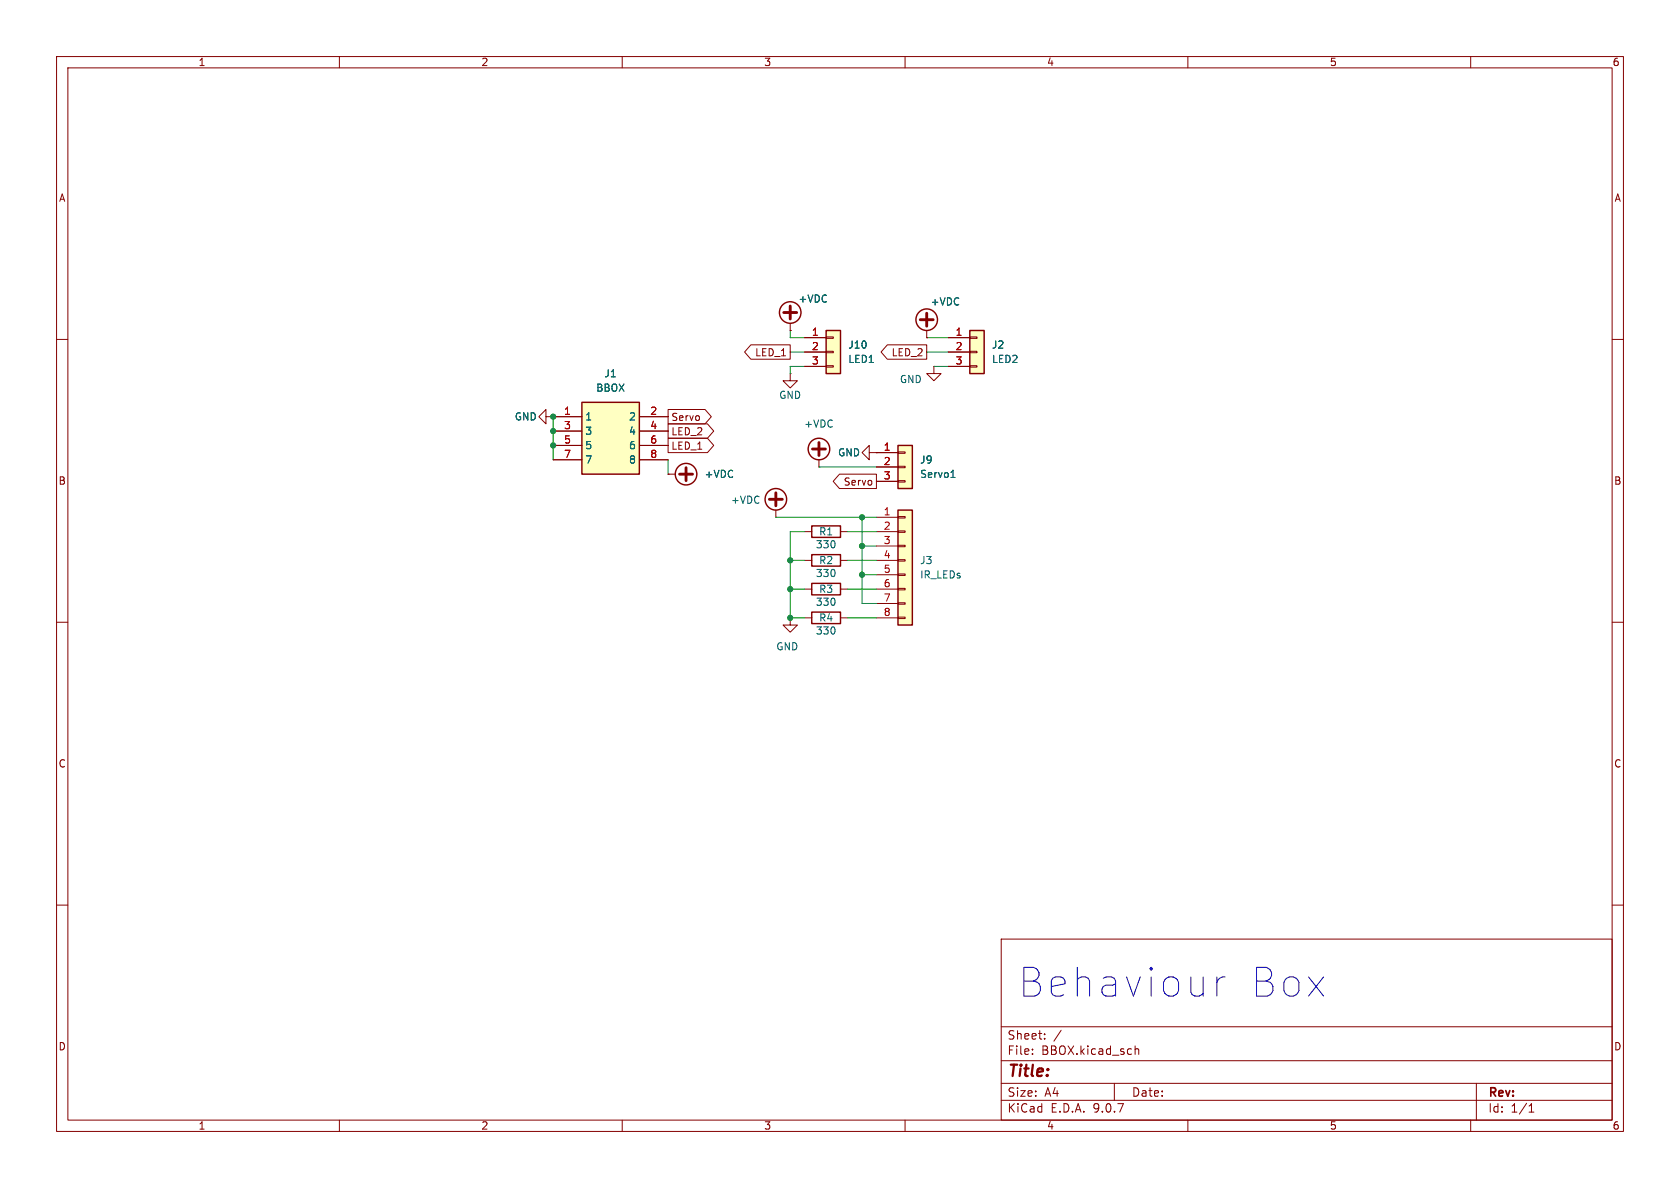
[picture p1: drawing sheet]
<svg xmlns="http://www.w3.org/2000/svg" width="297mm" height="210mm" viewBox="0 0 297 210" stroke-linecap="round" stroke-linejoin="round" font-family="sans-serif">
<g fill="none" stroke="#840000" stroke-width=".18">
<path d="M10 10h277v190h-277zM12 12h273v186h-273zM60 10v2M110 10v2M160 10v2M210 10v2M260 10v2M139.7 58.4h.1M139.7 57.2v1.2M10 60h2M96.5 73.7v-1.3l-1.3 1.3 1.3 1.2v-1.2h1.3M97.8 73.7h.1"/>
<path d="M165.1 64.8v1.2h1.3l-1.3 1.3-1.3-1.3h1.3M165.1 64.8h.1M285 60h2M10 110h2M285 110h2M10 160h2M177 166h108v32h-108zM285 160h2M60 198v2M110 198v2M160 198v2M177 194.5h108"/>
<path d="M177 191.5h108M177 187.5h108M177 181.5h108M182.5 186.3v.1M182.5 185.5v.1M184.7 183.6v.1M184.7 182.8v.1M187.6 182.1l-1.3 2M197 191.5v3M200.7 184.9v1.5M200.7 185.5l.2-.1 .3 .1 .1 .9M210 198v2"/>
<path d="M260 198v2M261 191.5v6.5M270.3 196.6h.9M270.3 195.5l.4-.4v1.5"/>
</g>
<path d="M138.6 55.2h2.2M139.7 54.1v2.3" fill="none" stroke="#840000" stroke-width=".51"/>
<circle cx="139.7" cy="55.2" r="1.9" fill="none" stroke="#840000" stroke-width=".25"/>
<path d="M102.9 71.1h10.1v12.7h-10.1z" fill="#ffffc2"/>
<g fill="none" stroke="#840000" stroke-width=".25">
<path d="M102.9 71.1h10.1v12.7h-10.1z"/>
<circle cx="163.8" cy="56.5" r="1.9"/>
</g>
<path d="M163.8 59.7h.1M163.8 58.4v1.3M97.8 73.7h5.1M97.8 76.2h5.1M97.8 78.7h5.1M113 73.7h5.1M113 76.2h5.1M113 78.7h5.1M97.8 81.3h5.1M113 81.3h5.1M153.7 80v-1.3l-1.3 1.3 1.3 1.3v-1.3h1.2M154.9 80h.1" fill="none" stroke="#840000" stroke-width=".18"/>
<path d="M162.7 56.5h2.3M163.8 55.4v2.3" fill="none" stroke="#840000" stroke-width=".51"/>
<path d="M158.7 78.7h2.6v7.7h-2.6z" fill="#ffffc2"/>
<path d="M158.7 78.7h2.6v7.7h-2.6zM143.5 93h5.1v2h-5.1zM143.5 98h5.1v2.1h-5.1zM143.5 103.1h5.1v2.1h-5.1z" fill="none" stroke="#840000" stroke-width=".25"/>
<path d="M158.7 79.9h1.3v.2h-1.3zM142.2 94h1.3M142.2 99.1h1.3M148.6 94h1.3M148.6 99.1h1.3M154.9 80h3.8M154.9 82.6h3.8M154.9 85.1h3.8M158.7 82.4h1.3v.3h-1.3zM158.7 85h1.3v.2h-1.3zM142.2 104.1h1.3M148.6 104.1h1.3" fill="none" stroke="#840000" stroke-width=".18"/>
<path d="M168.1 84.4h.7M168.4 83.3l.1-.2v1.3" fill="none" stroke="#006464" stroke-width=".18"/>
<path d="M146 58.4h2.6v7.6h-2.6z" fill="#ffffc2"/>
<path d="M146 58.4h2.6v7.6h-2.6z" fill="none" stroke="#840000" stroke-width=".25"/>
<path d="M142.2 59.7h3.8M146 59.6h1.3v.2h-1.3zM142.2 62.2h3.8M142.2 64.8h3.8M146 62.1h1.3v.3h-1.3zM146 64.6h1.3v.3h-1.3z" fill="none" stroke="#840000" stroke-width=".18"/>
<path d="M171.4 58.4h2.6v7.6h-2.6z" fill="#ffffc2"/>
<g fill="none" stroke="#840000" stroke-width=".25">
<path d="M171.4 58.4h2.6v7.6h-2.6zM143.5 108.2h5.1v2h-5.1z"/>
<circle cx="144.8" cy="79.4" r="1.9"/>
<circle cx="121.3" cy="83.8" r="1.9"/>
<circle cx="137.2" cy="88.3" r="1.9"/>
</g>
<g fill="none" stroke="#840000" stroke-width=".18">
<path d="M167.6 59.7h3.8M171.4 59.6h1.3v.2h-1.3zM139.7 66v1.3h1.3l-1.3 1.3-1.3-1.3h1.3M139.7 66h.1M167.6 62.2h3.8M167.6 64.8h3.8M171.4 62.1h1.3v.3h-1.3zM171.4 64.6h1.3v.3h-1.3zM118.1 83.8h.1M118.1 83.8h1.3M137.2 91.4h.1M137.2 90.2v1.2"/>
<path d="M144.8 82.6h.1M144.8 81.3v1.3M139.7 109.2v1.3h1.3l-1.3 1.3-1.3-1.3h1.3M139.7 109.2h.1M142.2 109.2h1.3M148.6 109.2h1.3"/>
</g>
<path d="M143.6 79.4h2.3M144.8 78.2v2.3M120.1 83.8h2.3M121.3 82.7v2.3M136 88.3h2.3M137.2 87.1v2.3" fill="none" stroke="#840000" stroke-width=".51"/>
<path d="M158.7 90.2h2.6v20.3h-2.6z" fill="#ffffc2"/>
<path d="M158.7 90.2h2.6v20.3h-2.6z" fill="none" stroke="#840000" stroke-width=".25"/>
<g fill="none" stroke="#840000" stroke-width=".18">
<path d="M139.7 58.4h.1M142.2 59.7h3.8M163.8 59.7h.1M167.6 59.7h3.8M97.8 73.7h.1M97.8 73.7h5.1M97.8 76.2h5.1M97.8 78.7h5.1M113 73.7h5.1M113 76.2h5.1M113 78.7h5.1M118.1 74.9h7l1.1 1.3-1.1 1.3h-7z"/>
<path d="M118.1 77.5h7l1.1 1.2-1.1 1.3h-7zM118.1 72.4h6.5l1.2 1.3-1.2 1.2h-6.5zM132.7 61h7v2.5h-7l-1.1-1.3zM142.2 62.2h3.8M142.2 64.8h3.8M156.9 61h6.9v2.5h-6.9l-1.1-1.3zM167.6 62.2h3.8M167.6 64.8h3.8M97.8 81.3h5.1M113 81.3h5.1M118.1 83.8h.1M148.4 83.8h6.5v2.6h-6.5l-1.1-1.3z"/>
<path d="M154.9 80h.1M154.9 91.4h3.8M154.9 94h3.8M154.9 96.5h3.8M154.9 99.1h3.8M154.9 80h3.8M154.9 82.6h3.8M154.9 85.1h3.8M158.7 91.3h1.3v.3h-1.3zM158.7 93.9h1.3v.2h-1.3zM158.7 96.4h1.3v.2h-1.3zM158.7 98.9h1.3v.3h-1.3z"/>
<path d="M154.9 101.6h3.8M154.9 104.1h3.8M154.9 106.7h3.8M154.9 109.2h3.8M158.7 101.5h1.3v.2h-1.3zM158.7 104h1.3v.3h-1.3zM158.7 106.6h1.3v.2h-1.3zM158.7 109.1h1.3v.2h-1.3z"/>
</g>
<g fill="none" stroke="#009600" stroke-width=".18">
<path d="M139.7 58.4v1.3h2.5M163.8 59.7h3.8M97.8 73.7v7.6M139.7 62.2h2.5M142.2 64.8h-2.5v1.2M163.8 62.2h3.8M165.1 64.8h2.5M118.1 81.3v2.5M137.2 91.4h17.7M139.7 99.1h2.5M142.2 94h-2.5v15.2h2.5M144.8 82.6h10.1"/>
<path d="M149.9 94h5M149.9 99.1h5M152.4 96.5h2.5M152.4 91.4v15.3h2.5M139.7 104.1h2.5M149.9 104.1h5M149.9 109.2h5M152.4 101.6h2.5"/>
</g>
<path d="M215.1 172.7v3.4M216.6 172.7a1.3 1.3 0 0 0-1.5 1" fill="none" stroke="#0000c2" stroke-width=".18"/>
<path d="M168.1 84.4h.7M168.4 83.3l.1-.2v1.3" fill="none" stroke="#006464" stroke-width=".18"/>
<g fill="#009600" stroke="#009600" stroke-width=".18">
<circle cx="139.7" cy="104.1" r=".46"/>
<circle cx="139.7" cy="109.2" r=".46"/>
<circle cx="152.4" cy="101.6" r=".46"/>
<circle cx="97.8" cy="76.2" r=".46"/>
<circle cx="97.8" cy="78.7" r=".46"/>
<circle cx="97.8" cy="73.7" r=".46"/>
<circle cx="139.7" cy="99.1" r=".46"/>
<circle cx="152.4" cy="96.5" r=".46"/>
<circle cx="152.4" cy="91.4" r=".46"/>
</g>
<g font-size="7.1" fill="#0000c2">
<text x="180.1" y="176.5">Behaviour</text>
<text x="220.7" y="176.5">Box</text>
</g>
<text font-size="2.8" fill="#840000" x="178" y="190.9">Title:</text>
<g font-size="2.1" fill="#840000">
<text x="178" y="184">Sheet:</text>
<text x="178" y="186.7">File:</text>
<text x="184.1" y="186.7">BBOX.kicad_sch</text>
<text x="178" y="196.9">KiCad</text>
<text x="178" y="194.1">Size:</text>
<text x="184.7" y="194.1">A4</text>
<text x="185.7" y="196.9">E.D.A.</text>
<text x="193.3" y="196.9">9.0.7</text>
<text x="200" y="194.1">Date:</text>
<text x="263" y="194.3">Rev:</text>
<text x="263" y="196.9">Id:</text>
<text x="267.1" y="196.9">1/1</text>
</g>
<g font-size="1.8" fill="#840000">
<text x="35" y="11.9">1</text>
<text x="85" y="11.9">2</text>
<text x="135" y="11.9">3</text>
<text x="185" y="11.9">4</text>
<text x="235" y="11.9">5</text>
<text x="285" y="11.9">6</text>
<text x="10.3" y="35.9">A</text>
<text x="285.3" y="35.9">A</text>
<text x="133.4" y="63.2">LED_1</text>
<text x="157.5" y="63.2">LED_2</text>
<text x="118.6" y="77.2">LED_2</text>
<text x="118.6" y="74.6">Servo</text>
<text x="118.6" y="79.7">LED_1</text>
<text x="10.3" y="85.9">B</text>
<text x="149.1" y="86">Servo</text>
<text x="285.3" y="85.9">B</text>
<text x="10.3" y="135.9">C</text>
<text x="285.3" y="135.9">C</text>
<text x="10.3" y="185.9">D</text>
<text x="285.3" y="185.9">D</text>
<text x="35" y="199.9">1</text>
<text x="85" y="199.9">2</text>
<text x="135" y="199.9">3</text>
<text x="185" y="199.9">4</text>
<text x="235" y="199.9">5</text>
<text x="285" y="199.9">6</text>
</g>
<g font-size="1.8" fill="#006464">
<text x="141.1" y="53.7">+VDC</text>
<text x="164.4" y="54.2">+VDC</text>
<text x="149.9" y="61.8">J10</text>
<text x="149.9" y="64.4">LED1</text>
<text x="175.3" y="61.8">J2</text>
<text x="175.3" y="64.4">LED2</text>
<text x="105.3" y="69.4">BBOX</text>
<text x="106.8" y="66.9">J1</text>
<text x="137.6" y="70.7">GND</text>
<text x="159" y="67.9">GND</text>
<text x="90.9" y="74.5">GND</text>
<text x="103.4" y="74.5">1</text>
<text x="103.4" y="77.1">3</text>
<text x="111.1" y="74.5">2</text>
<text x="111.1" y="77.1">4</text>
<text x="142.1" y="75.8">+VDC</text>
<text x="103.4" y="79.6">5</text>
<text x="103.4" y="82.1">7</text>
<text x="111.1" y="79.6">6</text>
<text x="111.1" y="82.1">8</text>
<text x="148.1" y="80.9">GND</text>
<text x="162.6" y="82.1">J9</text>
<text x="124.5" y="84.7">+VDC</text>
<text x="129.1" y="89.3">+VDC</text>
<text x="162.6" y="84.7">Servo1</text>
<text x="144.7" y="94.8">R1</text>
<text x="144.1" y="97.1">330</text>
<text x="144.7" y="99.9">R2</text>
<text x="162.6" y="99.9">J3</text>
<text x="144.1" y="102.2">330</text>
<text x="144.1" y="107.3">330</text>
<text x="144.7" y="105">R3</text>
<text x="162.6" y="102.5">IR_LEDs</text>
<text x="144.1" y="112.4">330</text>
<text x="144.7" y="110.1">R4</text>
<text x="137.1" y="115.2">GND</text>
</g>
<g font-size="1.8" fill="#a90000">
<text x="143.4" y="59.4">1</text>
<text x="168.8" y="59.4">1</text>
<text x="143.4" y="62">2</text>
<text x="143.4" y="64.5">3</text>
<text x="168.8" y="62">2</text>
<text x="168.8" y="64.5">3</text>
<text x="99.6" y="73.4">1</text>
<text x="99.6" y="75.9">3</text>
<text x="114.9" y="73.4">2</text>
<text x="114.9" y="75.9">4</text>
<text x="99.6" y="78.5">5</text>
<text x="99.6" y="81">7</text>
<text x="114.9" y="78.5">6</text>
<text x="114.9" y="81">8</text>
<text x="156.1" y="79.8">1</text>
<text x="156.1" y="82.3">2</text>
<text x="156.1" y="84.8">3</text>
<text x="156.1" y="91.2">1</text>
<text x="156.1" y="93.7">2</text>
<text x="156.1" y="96.3">3</text>
<text x="156.1" y="98.8">4</text>
<text x="156.1" y="101.3">5</text>
<text x="156.1" y="103.9">6</text>
<text x="156.1" y="106.4">7</text>
<text x="156.1" y="109">8</text>
</g>
</svg>
